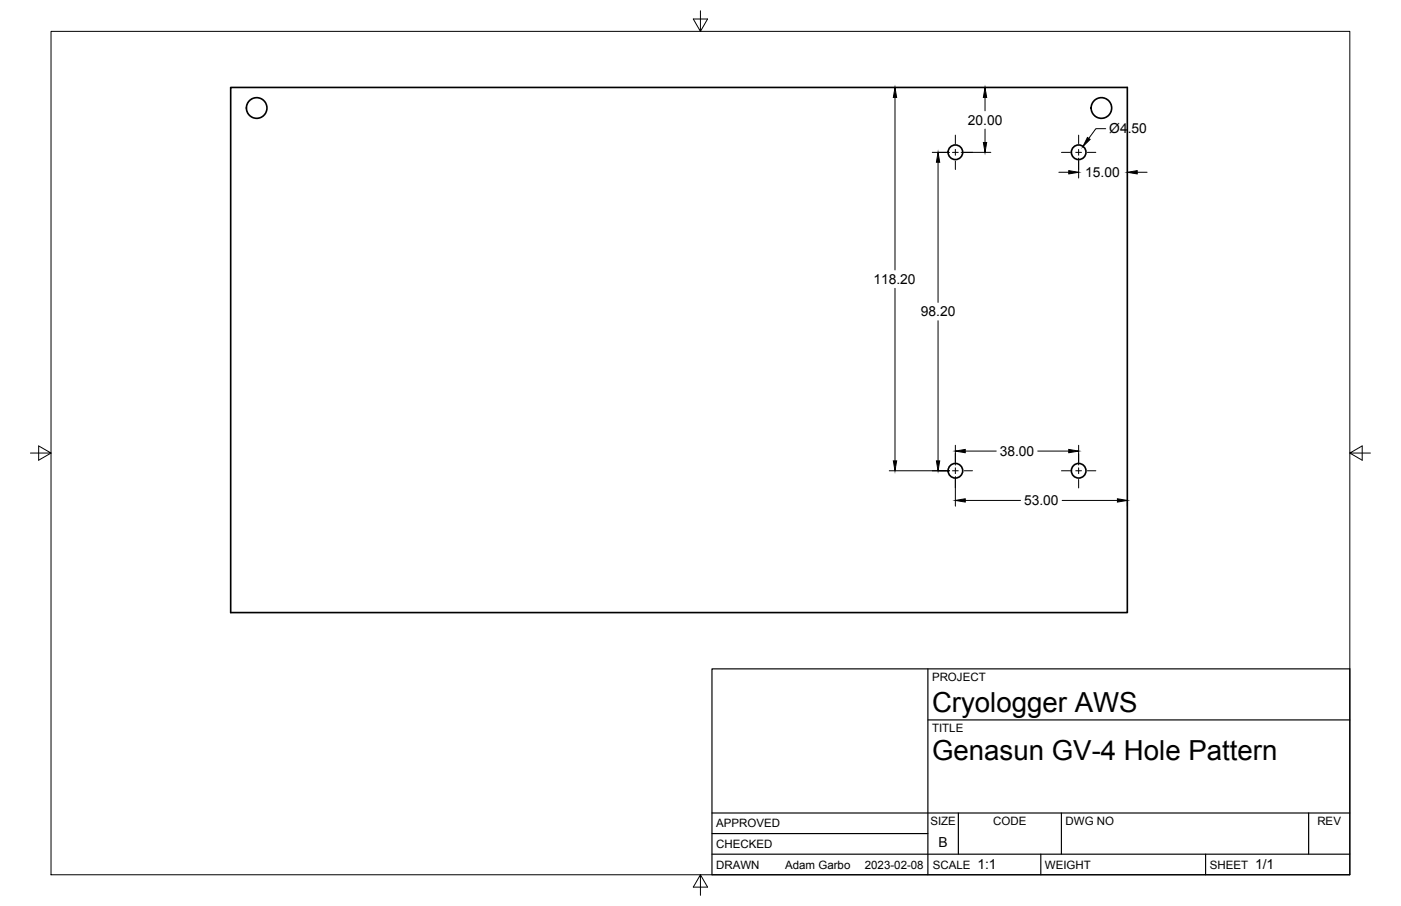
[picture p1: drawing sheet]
<svg xmlns="http://www.w3.org/2000/svg" width="432mm" height="279mm" viewBox="0 0 432 279" stroke-linecap="round" stroke-linejoin="round" font-family="sans-serif">
<!-- layer: Visible -->
<g fill="none" stroke="#000" stroke-width=".51">
<path d="M71.1 27h276.4v161.9h-276.4z"/>
<circle cx="79.1" cy="33.3" r="3.2"/>
<circle cx="339.5" cy="33.3" r="3.2"/>
<circle cx="294.5" cy="47" r="2.25"/>
<circle cx="332.5" cy="47" r="2.25"/>
<circle cx="294.5" cy="145.2" r="2.25"/>
<circle cx="332.5" cy="145.2" r="2.25"/>
</g>
<!-- layer: Border -->
<path d="M15.7 9.7h400.3v260.1h-400.3zM215.9 3.3v6.4l-2.2-3.8h4.4l-2.2 3.8M9.4 139.7h6.3l-3.8-2.2v4.4l3.8-2.2M416 139.7l3.8 2.2v-4.4l-3.8 2.2h6.4M215.9 269.8l2.2 3.8h-4.4l2.2-3.8v6.3" fill="none" stroke="#000" stroke-width=".31"/>
<!-- layer: Titleblock -->
<path d="M219.4 206.3h196.6v63.5h-196.6zM286 206.3v63.5M286 222h130M219.4 257.1h66.6M219.4 250.7h196.6M295.4 250.7v12.7M327.1 250.7v12.7M403.3 250.7v12.7M219.4 263.4h196.6M320.8 263.4v6.4M371.6 263.4v6.4" fill="none" stroke="#000" stroke-width=".36"/>
<!-- layer: FD_Dimensions -->
<g fill="none" stroke="#000" stroke-width=".31">
<path d="M274.1 27h2.3M275.8 30v53.2M302.8 27h2.6M303.6 30v4.2M303.6 39.8v4.1M340.8 39.7h-3l-2.2 3M287.3 47h5.4M289.1 50v43.3M296.2 47h9.2M326.3 53.1h3.1M332.4 48.8v6.1M350.5 53.1h3"/>
<path d="M275.8 88.9v53.2M289.1 98.9v43.2M294.4 137.3v6.1M297.5 139.1h9.5M319.8 139.1h9.6M332.4 137.3v6.1M274.1 145.2h18.6M294.4 147v9.1M297.5 154.3h17M327.4 154.3h17M347.5 154.5v1.6"/>
</g>
<g fill="#000" stroke="#000" stroke-width=".31">
<path d="M275.8 27l.6 3h-1.1zM303.6 27l.5 3h-1zM289.1 47l.5 3h-1zM303.1 43.9h1l-.5 3.1zM329.4 52.6l3 .5-3 .5zM335.2 42.4l.8 .6-2.2 2.2zM347.5 53.1l3-.5v1zM294.4 139.1l3.1-.5v1zM329.4 138.6l3 .5-3 .5zM275.3 142.1h1.1l-.6 3.1zM288.6 142.1h1l-.5 3.1zM294.4 154.3l3.1-.5v1z"/>
<path d="M344.4 153.8l3.1 .5-3.1 .5z"/>
</g>
<!-- layer: Smart Centers -->
<g fill="none" stroke="#000" stroke-width=".31">
<path d="M289.2 47h2.6M293.6 47h1.7M294.4 41.7v2.6M294.4 46.1v1.8M294.4 49.7v2.6M297.1 47h2.6M327.2 47h2.6M331.6 47h1.7M332.4 41.7v2.6M332.4 46.1v1.8M332.4 49.7v2.6M335.1 47h2.6"/>
<path d="M294.4 139.9v2.6M332.4 139.9v2.6M289.2 145.2h2.6M293.6 145.2h1.7M294.4 144.3v1.8M294.4 147.8v2.7M297.1 145.2h2.6M327.2 145.2h2.6M331.6 145.2h1.7M332.4 144.3v1.8M332.4 147.8v2.7M335.1 145.2h2.6"/>
</g>
<g font-size="8.5">
<text x="287.3" y="219.5">Cryologger AWS</text>
<text x="287.3" y="234.5">Genasun GV-4 Hole Pattern</text>
</g>
<g font-size="4.3">
<text x="298.3" y="38.5">20.00</text>
<text x="341.9" y="41.2">Ø4.50</text>
<text x="334.5" y="54.6">15.00</text>
<text x="269.2" y="87.6">118.20</text>
<text x="283.8" y="97.6">98.20</text>
<text x="308.1" y="140.6">38.00</text>
<text x="315.6" y="155.8">53.00</text>
<text x="289.3" y="261.2">B</text>
<text x="301.2" y="268.1">1:1</text>
<text x="386.8" y="268.1">1/1</text>
</g>
<g font-size="3.5">
<text x="287.3" y="210.1">PROJECT</text>
<text x="287.3" y="225.8">TITLE</text>
<text x="220.7" y="255.2">APPROVED</text>
<text x="286.7" y="254.5">SIZE</text>
<text x="306.1" y="254.5">CODE</text>
<text x="328.4" y="254.5">DWG NO</text>
<text x="406" y="254.5">REV</text>
<text x="220.7" y="261.5">CHECKED</text>
<text x="220.7" y="267.9">DRAWN</text>
<text x="242" y="267.9">Adam Garbo</text>
<text x="266.6" y="267.9">2023-02-08</text>
<text x="287.5" y="267.9">SCALE</text>
<text x="322.1" y="267.9">WEIGHT</text>
<text x="372.9" y="267.9">SHEET</text>
</g>
</svg>
